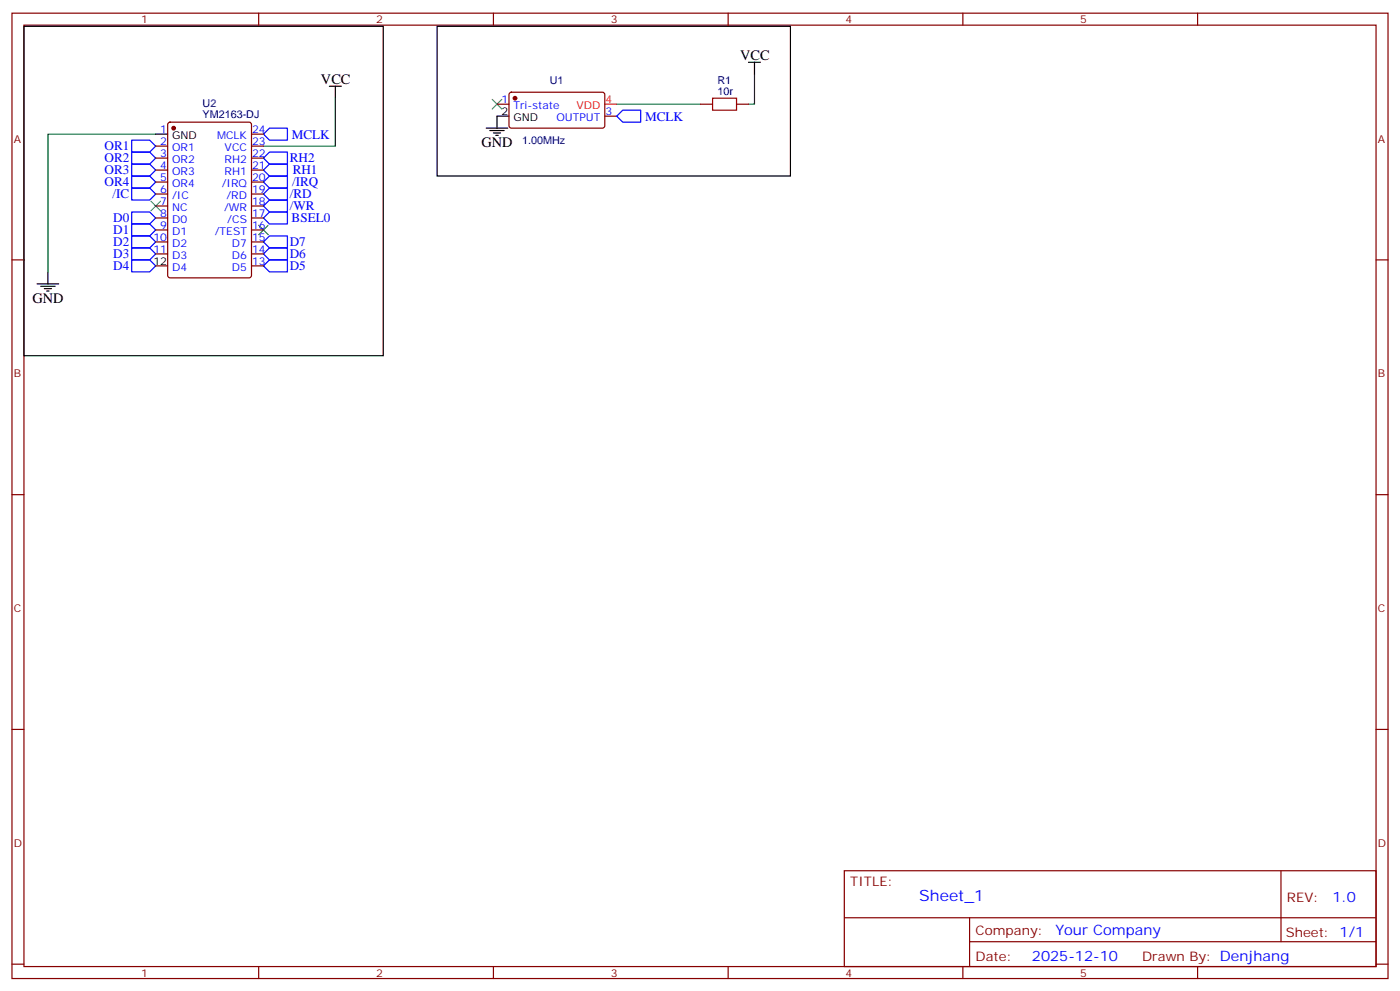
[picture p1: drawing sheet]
<svg xmlns="http://www.w3.org/2000/svg" width="412mm" height="292mm" viewBox="0 0 412 292" stroke-linecap="round" stroke-linejoin="round" font-family="sans-serif">
<g fill="none" stroke="#870000" stroke-width=".35">
<path d="M3.5 3.9h405.4v284.3h-405.4zM7.1 7.4h398.2v277.3h-398.2zM76.2 3.9v3.5M145.3 3.9v3.5M214.5 3.9v3.5M283.6 3.9v3.5M352.8 3.9v3.5M49.6 36.2l.5-.2h23.3l.6 .4 .1 44.7-.5 .7h-23.5l-.7-.4v-44.7zM74.1 39.5h3.5M146.4 30.7h3.5M150.2 27.4l.4-.2h27.1l.5 .7-.1 9.4-.7 .4h-27l-.5-.7v-9.1zM178.2 34.2h3.5"/>
<path d="M206.4 30.7h3.5M217 30.7h3.5M45.9 43h3.5M45.9 46.6h3.5M45.9 50.1h3.5M45.9 53.6h3.5M45.9 57.2h3.5M74.1 43h3.5M74.1 46.6h3.5M74.1 50.1h3.5M74.1 53.6h3.5M74.1 57.2h3.5"/>
<path d="M3.5 76.6h3.6M45.9 60.7h3.5M45.9 64.2h3.5M45.9 67.7h3.5M45.9 71.3h3.5M45.9 74.8h3.5M45.9 78.3h3.5M74.1 60.7h3.5M74.1 64.2h3.5M74.1 67.7h3.5M74.1 71.3h3.5M74.1 74.8h3.5"/>
<path d="M74.1 78.3h3.5M405.3 76.6h3.6M3.5 145.7h3.6M405.3 145.7h3.6M3.5 214.8h3.6M405.3 214.8h3.6M248.7 256.5h156.6v28.2h-156.6zM377.3 256.5v20.9M248.7 270.3h156.5M285.6 277.4h119.6M285.6 270.3v14.1M3.5 284h3.6"/>
<path d="M76.2 284.7v3.5M145.3 284.7v3.5M214.5 284.7v3.5M283.6 284.7v3.5M352.8 284.7v3.5M405.3 284h3.6"/>
</g>
<g fill="none" stroke="#00f" stroke-width=".35">
<path d="M79.4 37.7h5.3v3.6h-5.3l-1.8-1.8zM183.4 32.5h5.3v3.5h-5.3l-1.7-1.8zM38.8 55.4h5.3l1.8 1.8-1.8 1.7h-5.3zM38.8 41.3h5.3l1.8 1.7-1.8 1.8h-5.3zM38.8 44.8h5.3l1.8 1.8-1.8 1.7h-5.3zM38.8 48.3h5.3l1.8 1.8-1.8 1.8h-5.3zM38.8 51.9h5.3l1.8 1.7-1.8 1.8h-5.3zM79.4 55.4h5.3v3.5h-5.3l-1.8-1.7zM79.4 51.9h5.3v3.5h-5.3l-1.8-1.8zM79.4 58.9h5.3v3.5h-5.3l-1.8-1.7zM79.4 48.3h5.3v3.6h-5.3l-1.8-1.8zM79.4 44.8h5.3v3.5h-5.3l-1.8-1.7z"/>
<path d="M38.8 62.4h5.3l1.8 1.8-1.8 1.8h-5.3zM38.8 69.5h5.3l1.8 1.8-1.8 1.7h-5.3zM38.8 76.6h5.3l1.8 1.7-1.8 1.8h-5.3zM38.8 73h5.3l1.8 1.8-1.8 1.8h-5.3zM38.8 66h5.3l1.8 1.7-1.8 1.8h-5.3zM79.4 73h5.3v3.6h-5.3l-1.8-1.8zM79.4 69.5h5.3v3.5h-5.3l-1.8-1.7zM79.4 76.6h5.3v3.5h-5.3l-1.8-1.8zM79.4 62.4h5.3v3.6h-5.3l-1.8-1.8z"/>
</g>
<path d="M145 29.3l2.8 2.8M147.8 29.3l-2.8 2.8M44.4 59.3l2.9 2.8M47.3 59.3l-2.9 2.8M76.2 66.3l2.8 2.8M79 66.3l-2.8 2.8" fill="none" stroke="#3c3" stroke-width=".35"/>
<g fill="none" stroke="#000" stroke-width=".35">
<path d="M7.1 7.8h105.8v97h-105.8zM128.8 7.8h104v44.1h-104zM220.5 18.3h3.5M222.2 18.3v3.6M45.9 39.5h3.5M97 25.4h3.5M98.8 25.4v3.5M143.2 37.7h6.4M144.3 38.5h4.2M145.3 39.2h2.2M146 39.9h.8M149.9 34.2h-3.5v3.5"/>
<path d="M10.9 83.6h6.4M12 84.3h4.2M13.1 85h2.1M13.8 85.7h.7M14.1 80.1v3.5"/>
</g>
<path d="M45.9 39.5h-31.8v40.6M98.8 28.9v14.1h-21.2M181.7 30.7h24.7M222.2 21.9v8.8h-1.7" fill="none" stroke="#008700" stroke-width=".35"/>
<path d="M209.9 28.9h7.1v3.6h-7.1z" fill="none" stroke="#a10000" stroke-width=".35"/>
<path d="M178.2 30.7h3.5" fill="none" stroke="#f00" stroke-width=".35"/>
<g fill="#870000" stroke="#870000" stroke-width=".35">
<circle cx="151.7" cy="28.9" r=".53"/>
<circle cx="51.2" cy="37.7" r=".53"/>
</g>
<text font-size="4.6" fill="#00f" x="270.8" y="265.5">Sheet_1</text>
<g font-size="4.2">
<text x="218" y="17.6">VCC</text>
<text x="94.5" y="24.7">VCC</text>
<text x="141.8" y="43.4">GND</text>
<text x="9.5" y="89.3">GND</text>
</g>
<g font-size="4.2" fill="#00f">
<text x="392.5" y="265.7">1.0</text>
<text x="310.9" y="275.3">Your Company</text>
<text x="304" y="283.1">2025-12-10</text>
</g>
<g font-size="3.9" fill="#00f">
<text x="190" y="35.5">MCLK</text>
<text x="85.9" y="40.8">MCLK</text>
<text x="30.8" y="44.3">OR1</text>
<text x="30.8" y="47.7">OR2</text>
<text x="85.4" y="47.7">RH2</text>
<text x="30.8" y="51.3">OR3</text>
<text x="86.2" y="51.4">RH1</text>
<text x="30.8" y="54.8">OR4</text>
<text x="33.2" y="58.4">/IC</text>
<text x="85.4" y="58.4">/RD</text>
<text x="86" y="54.9">/IRQ</text>
<text x="33.4" y="65.5">D0</text>
<text x="85.4" y="61.9">/WR</text>
<text x="85.9" y="65.5">BSEL0</text>
<text x="33.4" y="68.9">D1</text>
<text x="33.4" y="72.4">D2</text>
<text x="33.4" y="76">D3</text>
<text x="85.4" y="76">D6</text>
<text x="85.4" y="72.4">D7</text>
<text x="33.4" y="79.5">D4</text>
<text x="85.4" y="79.5">D5</text>
</g>
<g font-size="3.9" fill="#800">
<text x="250.5" y="261.1">TITLE:</text>
<text x="379.1" y="265.7">REV:</text>
<text x="287.4" y="275.3">Company:</text>
<text x="378.7" y="275.9">Sheet: 1/1</text>
<text x="287.4" y="282.9">Date:</text>
<text x="336.4" y="283">Drawn By: Denjhang</text>
</g>
<g font-size="3.2" fill="#800">
<text x="41.6" y="6.9">1</text>
<text x="110.8" y="6.9">2</text>
<text x="179.9" y="6.9">3</text>
<text x="249.1" y="6.9">4</text>
<text x="318.2" y="6.9">5</text>
<text x="4.1" y="42">A</text>
<text x="405.9" y="42">A</text>
<text x="4.1" y="111.1">B</text>
<text x="405.9" y="111.1">B</text>
<text x="4.1" y="180.3">C</text>
<text x="405.9" y="180.3">C</text>
<text x="4.1" y="249.4">D</text>
<text x="405.9" y="249.4">D</text>
<text x="41.6" y="287.7">1</text>
<text x="110.8" y="287.7">2</text>
<text x="179.9" y="287.7">3</text>
<text x="249.1" y="287.7">4</text>
<text x="318.2" y="287.7">5</text>
</g>
<g font-size="3.2" fill="#000080">
<text x="161.9" y="24.8">U1</text>
<text x="211.3" y="27.9">10r</text>
<text x="211.3" y="24.7">R1</text>
<text x="59.7" y="34.7">YM2163-DJ</text>
<text x="59.7" y="31.6">U2</text>
<text x="153.8" y="42.4">1.00MHz</text>
</g>
<g font-size="3.2">
<text x="147.7" y="33.9">2</text>
<text x="151.2" y="35.6">GND</text>
<text x="50.7" y="40.9">GND</text>
<text x="45.2" y="78">12</text>
</g>
<g font-size="3.2" fill="#00f">
<text x="147.7" y="30.3">1</text>
<text x="151.2" y="32.1">Tri-state</text>
<text x="163.9" y="35.6">OUTPUT</text>
<text x="178.3" y="33.9">3</text>
<text x="47.2" y="39.2">1</text>
<text x="63.9" y="40.9">MCLK</text>
<text x="74.3" y="39.2">24</text>
<text x="47.2" y="46.2">3</text>
<text x="47.2" y="42.7">2</text>
<text x="50.7" y="48">OR2</text>
<text x="50.7" y="44.5">OR1</text>
<text x="66.2" y="48">RH2</text>
<text x="66.2" y="44.5">VCC</text>
<text x="74.3" y="42.7">23</text>
<text x="74.3" y="46.2">22</text>
<text x="47.2" y="53.3">5</text>
<text x="47.2" y="49.7">4</text>
<text x="50.7" y="51.5">OR3</text>
<text x="66.2" y="51.5">RH1</text>
<text x="74.3" y="49.7">21</text>
<text x="74.3" y="53.3">20</text>
<text x="47.2" y="56.8">6</text>
<text x="50.7" y="58.6">/IC</text>
<text x="50.7" y="55">OR4</text>
<text x="65.3" y="55">/IRQ</text>
<text x="66.7" y="58.6">/RD</text>
<text x="74.3" y="56.8">19</text>
<text x="47.2" y="63.9">8</text>
<text x="47.2" y="60.3">7</text>
<text x="50.7" y="65.6">D0</text>
<text x="50.7" y="62.1">NC</text>
<text x="66" y="62.1">/WR</text>
<text x="67" y="65.6">/CS</text>
<text x="74.3" y="60.3">18</text>
<text x="74.3" y="63.9">17</text>
<text x="45.2" y="70.9">10</text>
<text x="47.2" y="67.4">9</text>
<text x="50.7" y="69.1">D1</text>
<text x="63.2" y="69.1">/TEST</text>
<text x="74.3" y="67.4">16</text>
<text x="74.3" y="70.9">15</text>
<text x="45.2" y="74.4">11</text>
<text x="50.7" y="76.2">D3</text>
<text x="50.7" y="72.7">D2</text>
<text x="68.3" y="72.7">D7</text>
<text x="68.3" y="76.2">D6</text>
<text x="74.3" y="74.4">14</text>
<text x="74.3" y="78">13</text>
<text x="50.7" y="79.7">D4</text>
<text x="68.3" y="79.7">D5</text>
</g>
<g font-size="3.2" fill="#f00">
<text x="169.8" y="32.1">VDD</text>
<text x="178.3" y="30.3">4</text>
</g>
</svg>
